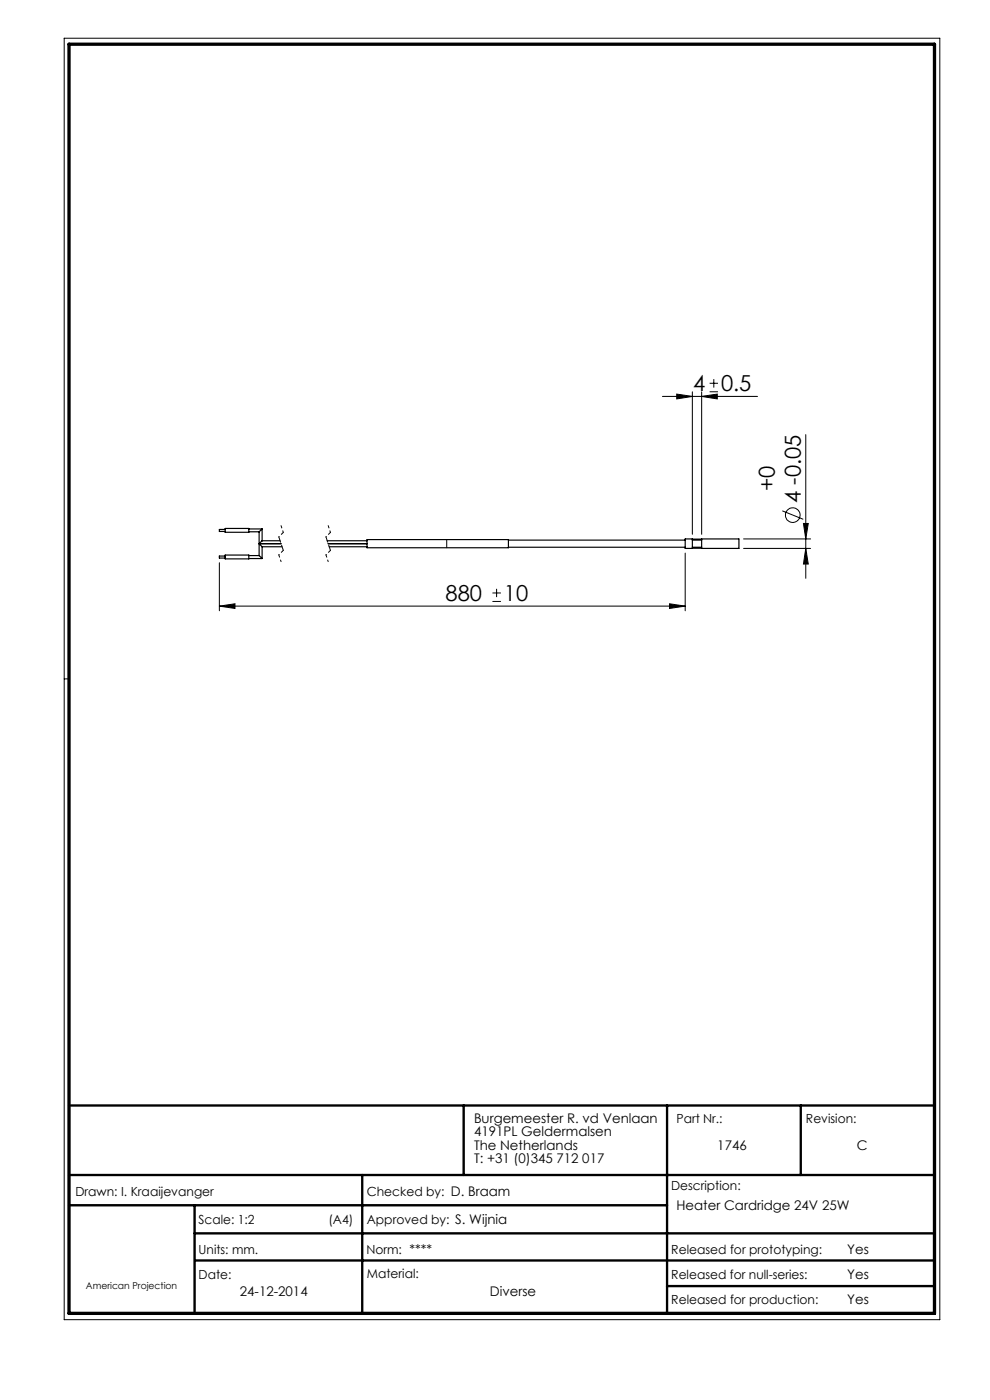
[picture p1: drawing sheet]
<svg xmlns="http://www.w3.org/2000/svg" width="210mm" height="297mm" viewBox="0 0 210 297" stroke-linecap="round" stroke-linejoin="round" font-family="sans-serif">
<g fill="none" stroke="#000" stroke-width=".21">
<path d="M13.6 8.1h185.8v271.9h-185.8zM140.5 84.1h20.2M143.5 83.6l3.4 .5-3.4 .5zM146.9 83.1v30.2M148.8 84.1l3.4-.5v1zM148.8 83.1v30.2M150.5 83.1h1.8M150.5 81.3h1.8M151.4 80.4v1.8M170.9 92.2v30.5M46.5 119.4v10.2M145.3 117.3v12.3"/>
<path d="M157.7 114.3h14.2M157.7 116.3h14.2M165.9 108.4l4.5 1.8M170.4 111.1h1l-.5 3.2zM170.9 116.3l.5 3.4h-1zM46.5 128.6l3.3-.5v1zM46.5 128.6h98.8M104.5 127.6h1.8M104.5 125.8h1.8M105.3 124.9v1.8M142 128.1l3.3 .5-3.3 .5zM14.6 144h-1"/>
<circle cx="168.2" cy="109.3" r="1.55"/>
</g>
<path d="M14.6 234.5h183.6M98.4 234.5v14.8M141.5 234.5v44.1M169.9 234.5v14.8M14.6 249.3h183.6M14.6 255.7h126.9M41.3 255.7v22.9M76.8 249.3v29.3M41.3 261.7h156.9M41.4 267.4h156.8M141.5 272.8h56.7" fill="none" stroke="#000" stroke-width=".5"/>
<path d="M14.6 9.4h183.6v269.2h-183.6z" fill="none" stroke="#000" stroke-width=".7"/>
<path d="M59.1 117.7l.5 1.4M59.6 111.5l.5 1.4M69.1 117.7l.5 1.4M69.6 111.5l.5 1.4" fill="none" stroke="#000" stroke-width=".21" stroke-dasharray="1.3 .6" stroke-dashoffset=".8"/>
<path d="M60.1 112.9l-1 1M60.1 116.8l-1 .9M70.1 112.9l-1 1M70.1 116.8l-1 .9" fill="none" stroke="#000" stroke-width=".21" stroke-dasharray="1.3 .6" stroke-dashoffset=".7"/>
<path d="M59.1 113.9l1 2.9M69.1 113.9l1 2.9" fill="none" stroke="#000" stroke-width=".21" stroke-dasharray="1.3 .6" stroke-dashoffset=".1"/>
<path d="M94.8 114.4v1.8" fill="none" stroke="#000" stroke-width=".21" stroke-dasharray="15.2 1.3 1.3 1.3"/>
<g fill="#000">
<path d="M143.5 83.6l3.4 .5-3.4 .5zM148.8 84.1l3.4-.5v1zM46.5 128.6l3.3-.5v1zM142 128.1l3.3 .5-3.3 .5z"/>
<path d="M170.4 111.1h1l-.5 3.2zM170.9 116.3l.5 3.4h-1z"/>
</g>
<g fill="none" stroke="#000" stroke-width=".25">
<path d="M47.8 117.8h5v.8h-5zM47.8 112.1h5v.8h-5zM47.8 112.3h-1.3v.4h1.3M47.8 118h-1.3v.4h1.3M52.8 112.8h2.2M52.8 112.2h2.8M52.8 118.5h2.8M52.8 117.9h2.2M55 117.9l.6 .6M55 115.4l.6 .6M55 115.3l4.6 .1M55 112.8v5.1"/>
<path d="M55.6 112.2l-.6 .6M55.6 114.7l-.6 .6M55.6 114.7h3.8M55.6 116h4.2M55.6 112.2v2.5M55.6 116v2.5M69.4 114.7h8.5M69.6 115.3h8.3M69.8 116h8.1M77.9 114.5h29.9v1.7h-29.9zM107.8 116.1h37.5M107.8 114.6h37.5"/>
<path d="M145.3 114.3h1.6v2h-1.6zM146.9 116.1h1.9M146.9 114.6h1.9M146.9 114.4h1.9M146.9 116.3h1.9M148.8 114.3h7.9v2h-7.9z"/>
</g>
<g font-size="4.7">
<text x="147" y="83">4</text>
<text x="152.9" y="83">0.5</text>
<text x="164.3" y="104.2" transform="rotate(-90 164.3 104.2)">+0</text>
<text x="169.9" y="106.7" transform="rotate(-90 169.9 106.7)">4 -0.05</text>
<text x="94.5" y="127.5">880</text>
<text x="106.9" y="127.5">10</text>
</g>
<g font-size="2.8">
<text x="100.5" y="238.2">Burgemeester R. vd Venlaan</text>
<text x="100.5" y="241.1">4191PL Geldermalsen</text>
<text x="100.5" y="243.9">The Netherlands</text>
<text x="152.2" y="243.9">1746</text>
<text x="181.8" y="243.9">C</text>
<text x="100.5" y="246.7">T: +31 (0)345 712 017</text>
<text x="143.5" y="256.7">Heater Cardridge 24V 25W</text>
<text x="179.7" y="266">Yes</text>
<text x="50.9" y="275">24-12-2014</text>
<text x="103.9" y="275">Diverse</text>
<text x="179.7" y="271.4">Yes</text>
<text x="179.7" y="276.6">Yes</text>
</g>
<g font-size="2.7">
<text x="143.5" y="238.2">Part Nr.:</text>
<text x="171" y="238.2">Revision:</text>
<text x="16" y="253.7">Drawn: I. Kraaijevanger</text>
<text x="77.8" y="253.7">Checked by: D. Braam</text>
<text x="142.4" y="252.5">Description:</text>
<text x="42.1" y="259.7">Scale: 1:2</text>
<text x="69.7" y="259.7">(A4)</text>
<text x="77.8" y="259.7">Approved by: S. Wijnia</text>
<text x="42.1" y="266">Units: mm.</text>
<text x="77.7" y="266">Norm: ****</text>
<text x="142.4" y="266">Released for prototyping:</text>
<text x="42.1" y="271.3">Date:</text>
<text x="77.8" y="271">Material:</text>
<text x="142.4" y="271.3">Released for null-series:</text>
<text x="142.4" y="276.6">Released for production:</text>
</g>
<text font-size="2" x="18.2" y="273.4">American Projection</text>
</svg>
